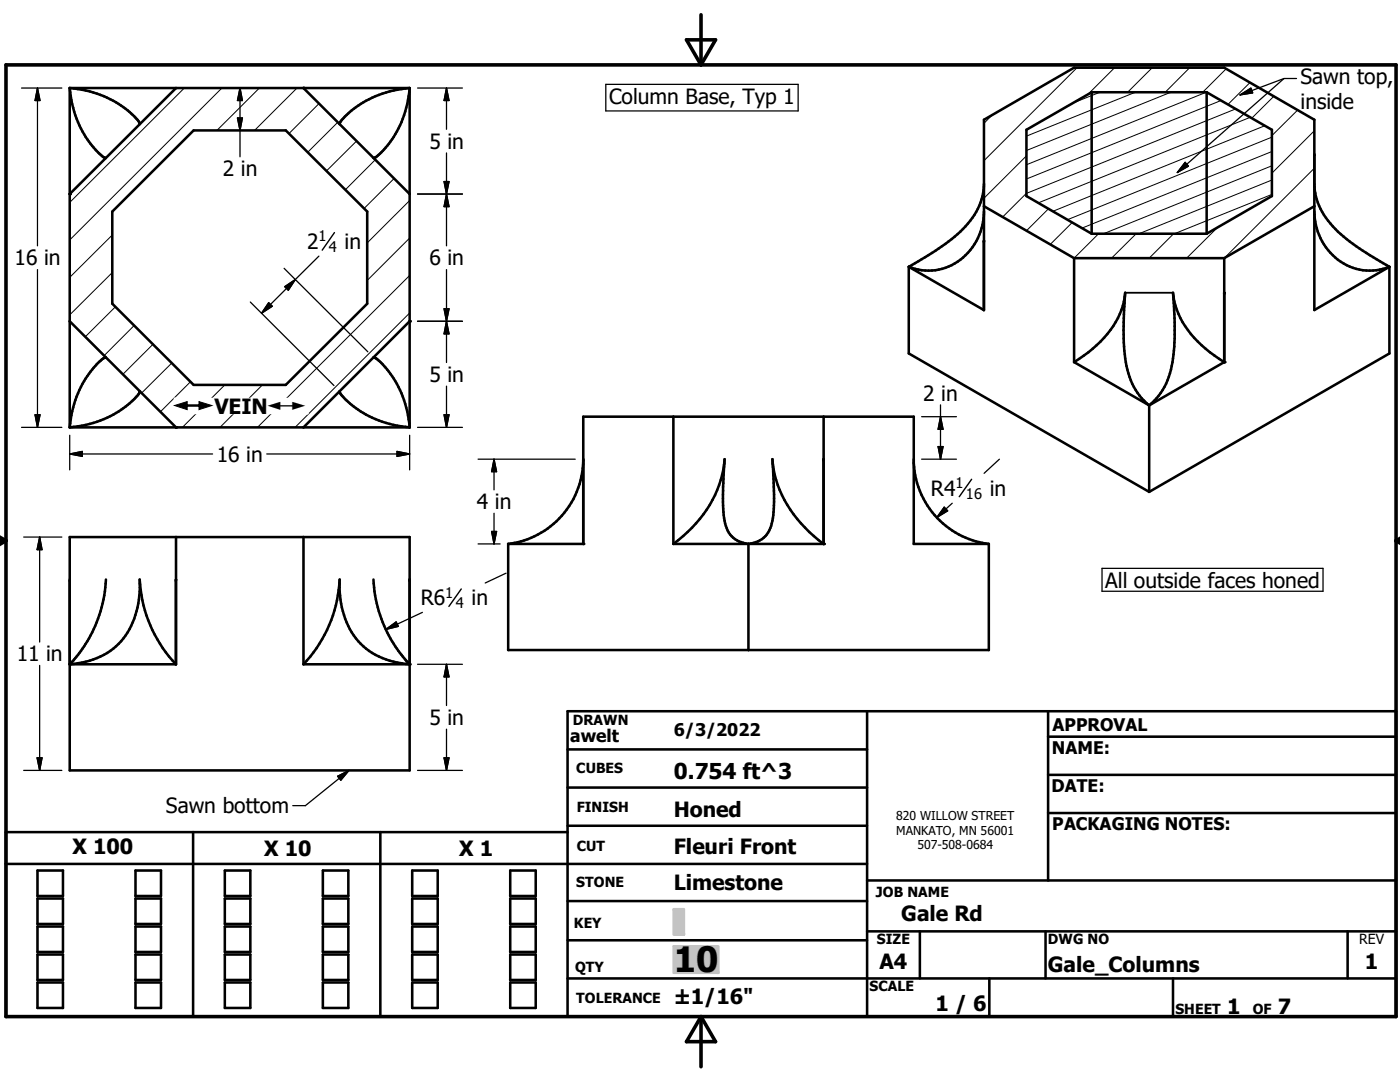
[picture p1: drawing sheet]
<svg xmlns="http://www.w3.org/2000/svg" width="279mm" height="216mm" viewBox="0 0 279 216" stroke-linecap="round" stroke-linejoin="round" font-family="sans-serif">
<g fill="none" stroke="#000" stroke-width=".51">
<path d="M13.9 17.6v67.7M13.9 17.6a19.1 19.1 0 0 1 13.9 6.9l.1 .3M13.9 17.6a19.2 19.2 0 0 0 7 13.9h.2M13.9 17.6h67.9M35.1 17.6l-21.2 21.1M60.6 17.6l21.2 21.1M81.8 17.6v67.7M81.8 17.6a19 19 0 0 0-14 7v.2M81.8 17.6a18.8 18.8 0 0 1-7.1 13.9h-.2M217.9 18.4l-13.1 7.5v13.2l13.1 7.5M217.9 18.4h22.9M217.9 18.4v28.2"/>
<path d="M240.8 18.4l13 7.5v13.2l-13 7.5M240.8 18.4v28.2M196.4 36.7a13.2 13.2 0 0 1-4.8 9.5 55.2 55.2 0 0 1-10.2 7M262.3 36.7a13.3 13.3 0 0 0 4.7 9.5l2.4 2 1.9 1.4 6 3.6M22.4 42.2l16.2-16.2h18.4l16.3 16.2v18.4l-16.3 16.2h-18.4l-16.2-16.2zM181.4 53.2v17.3l47.9 27.6M181.4 53.2l14.9 8.7M196.4 48.1l-.1 13.8M196.4 42.2a11.6 11.6 0 0 1-11.1 11.8l-2-.2-1.9-.6M196.4 41.2l18 10.3M214.4 51.5h29.9M214.4 51.5v20.8"/>
<path d="M217.9 46.6h22.9M244.3 51.5v20.8M262.3 42.2a11.6 11.6 0 0 0 11 11.8l2.1-.2 1.9-.6M262.3 41.2l-18 10.3M277.3 53.2l-15 8.7v-38l-18-10.4h-29.9l-18 10.4-.1 38M277.3 53.2v17.3l-48 27.6M13.9 64.1l21.2 21.2M21.1 71.3h-.1a13.4 13.4 0 0 0-4.5 5.3 22.1 22.1 0 0 0-2.6 8.7M27.9 78.1l-.1 .3a19.1 19.1 0 0 1-13.9 6.9M67.8 78.1v.1a12.6 12.6 0 0 0 5.3 4.5 22.2 22.2 0 0 0 8.7 2.6M74.5 71.3h.2a16.8 16.8 0 0 1 6.2 9.3l.5 2.3 .4 2.4M81.8 64.1l-21.2 21.2"/>
<path d="M214.4 72.3a21.6 21.6 0 0 0 9.4-10.5l.5-1.7 .3-1.7a63.1 63.1 0 0 0 .2 14.6 13.1 13.1 0 0 0 4.5 7.9M214.4 72.3l14.9 8.6M244.3 72.3a21.3 21.3 0 0 1-9.4-10.5l-.5-1.7-.3-1.7 .3 5.9v4.1a18 18 0 0 1-3.2 10.6l-1.9 1.9M244.3 72.3l-15 8.6M13.9 85.3h67.9M116.4 91.9a17 17 0 0 1-15 16.6M134.4 83.1v25.4M164.4 83.1v25.4h-30M164.4 91.9l-.1-.3v16.9a24 24 0 0 1-10.1-15.8l-.1-1.1 .3 4a32.7 32.7 0 0 1-.5 9.4 5 5 0 0 1-4.5 3.5M182.4 92.4a17.1 17.1 0 0 0 14.9 16.1M229.3 80.9v17.2M13.9 107.2h67.9v46.5h-67.9z"/>
<path d="M21.1 115.6a26.3 26.3 0 0 1-7.1 16.9l-.1 .1M35.1 107.2v25.4M35.1 115.6v.3M60.6 107.2v25.4M74.5 115.6a26.1 26.1 0 0 0 7.2 16.9l.1 .1M101.4 108.5h15v-25.4h66v25.4h14.9M101.4 108.5v21.2h95.9v-21.2M134.4 108.5a23.9 23.9 0 0 0 10.1-15.8l.1-1.1-.3 6.3a16.4 16.4 0 0 0 1.1 8.4 5.2 5.2 0 0 0 4 2.2M149.4 108.5v21.2M13.9 132.6h21.2M13.9 132.6a14 14 0 0 0 11.9-7.1 18.5 18.5 0 0 0 2.1-9.9 26.6 26.6 0 0 0 7.2 17M60.6 132.6h21.2"/>
<path d="M60.6 132.6a26.6 26.6 0 0 0 7.2-17 17.1 17.1 0 0 0 4.2 12.9 15.1 15.1 0 0 0 9.8 4.1M113.3 149.5h59.7M113.3 157.2h59.7M173 141.9v61M209.2 147h69.4M209.2 154.6h69.4M209.2 141.9v33.8M1.2 172.4h171.8M7.5 173.7h5.1v5.1h-5.1zM7.5 179.3h5.1v5.1h-5.1zM27 173.7h5.1v5.1h-5.1zM27 179.3h5.1v5.1h-5.1z"/>
<path d="M38.5 166v36.9M44.9 173.7h5.1v5.1h-5.1zM44.9 179.3h5.1v5.1h-5.1zM64.4 173.7h5.1v5.1h-5.1zM64.4 179.3h5.1v5.1h-5.1zM75.9 166v36.9M82.3 173.7h5.1v5.1h-5.1zM82.3 179.3h5.1v5.1h-5.1zM101.8 173.7h5.1v5.1h-5.1zM101.8 179.3h5.1v5.1h-5.1zM113.3 166h-112.1v36.9h277.4v-61h-165.3v61M113.3 179.8h59.7"/>
<path d="M113.3 164.8h59.7M173 175.7h105.6M209.2 162.2h69.4M7.5 184.9h5.1v5.1h-5.1zM7.5 190.5h5.1v5h-5.1zM7.5 196h5.1v5.1h-5.1zM27 190.5h5.1v5h-5.1zM27 196h5.1v5.1h-5.1zM27 184.9h5.1v5.1h-5.1zM44.9 190.5h5.1v5h-5.1zM44.9 196h5.1v5.1h-5.1zM44.9 184.9h5.1v5.1h-5.1z"/>
<path d="M64.4 190.5h5.1v5h-5.1zM64.4 196h5.1v5.1h-5.1zM64.4 184.9h5.1v5.1h-5.1zM82.3 190.5h5.1v5h-5.1zM82.3 196h5.1v5.1h-5.1zM82.3 184.9h5.1v5.1h-5.1zM101.8 190.5h5.1v5h-5.1zM101.8 196h5.1v5.1h-5.1zM101.8 184.9h5.1v5.1h-5.1zM113.3 187.6h59.7M113.3 195.2h165.3M173 185.8h105.6"/>
<path d="M183.6 185.8v9.4M197.4 195.2v7.7M208.7 185.8v9.4M234.1 195.2v7.7M268.9 185.8v9.4"/>
</g>
<g fill="#000">
<circle cx="60.6" cy="17.6" r=".25"/>
<circle cx="13.9" cy="38.7" r=".25"/>
<circle cx="244.3" cy="58.4" r=".18"/>
<circle cx="81.8" cy="64.1" r=".25"/>
<circle cx="244.3" cy="72.3" r=".25"/>
<circle cx="35.1" cy="85.3" r=".25"/>
<circle cx="116.4" cy="108.5" r=".25"/>
<circle cx="164.4" cy="108.5" r=".25"/>
<circle cx="13.9" cy="132.6" r=".25"/>
<circle cx="81.8" cy="132.6" r=".25"/>
</g>
<path d="M224.6 58.4h9.5" fill="none" stroke="#000" stroke-width=".36"/>
<g fill="none" stroke="#000" stroke-width=".2">
<path d="M36.8 17.6l-22.9 22.8M44.3 17.6l-30.4 30.3M51.8 17.6l-8.5 8.4M59.3 17.6l-8.5 8.4M214.9 13.5l-18.5 18.6M219.5 18.4l-5.5 2.2M222.4 13.5l-5.3 5.3M226.6 18.4l-21.8 8.8M230 13.5l-5 4.9M233.7 18.4l-28.9 11.6M237.4 13.5l-4.9 4.9M240.7 18.4l-35.9 14.5"/>
<path d="M244.7 13.7l-4.7 4.7M249.5 16.5l-4.4 4.3M254.2 19.2l-4.4 4.4M63.7 20.7l-6 6M67.4 24.4l-6 6M71.1 28.2l-6 5.9M74.9 31.9l-6 6M78.7 35.6l-6.1 6M198.1 22.9l-1.7 1.7M204.8 31.1l-8.4 8.5M243.7 20.1l-38.9 15.6M246.6 21.7l-41.8 16.9-4.7 4.7"/>
<path d="M249.5 23.4l-42.3 17.1M252.4 25.1l-42.3 17.1M253.8 30.2l-37.9 15.3M253.8 27.4l-40.8 16.4M253.8 38.8l-19.4 7.8M253.8 35.9l-26.5 10.7M253.8 33.1l-33.6 13.5M259 22l-5.2 5.1M262.3 33.6l-18 17.9M262.3 26.1l-8.5 8.5M22.4 54.4l-8.5 8.4M22.4 46.9l-8.5 8.4"/>
<path d="M81.8 55l-30.4 30.3M81.8 47.5l-8.5 8.5M81.8 40l-8.5 8.5M209.2 41.7l-4.4 4.4M214 44.4l-4.4 4.4M219.2 46.6l-4.8 4.9M226.7 46.6l-4.9 4.9M234.2 46.6l-4.9 4.9M243 45.4l-6.2 6.1M262.3 41.1l-.2 .2M23 61.2l-6 6M26.8 65l-6 6"/>
<path d="M30.5 68.7l-6 6M34.3 72.5l-6 5.9M38 76.2l-6 6M44.9 76.8l-8.5 8.5M52.4 76.8l-8.5 8.5M81.8 62.5l-22.9 22.8"/>
</g>
<path d="M1.2 12.9h277.4v190h-277.4zM137 7.9h5.8l-2.9 5zM139.9 2.9v10M-.1 107.9h1.3M-.1 107.2l1.3 .7M1.2 107.9l-1.2 .7M278.6 107.9h.8M278.6 107.9l.8 .5M279.4 107.4l-.8 .5M139.9 202.9v10M139.9 202.9l2.9 5h-5.8z" fill="none" stroke="#000" stroke-width=".71"/>
<g fill="#c0c0c0" stroke="#c0c0c0" stroke-width=".51">
<path d="M134.5 188.8h8.9v5.3z"/>
<path d="M134.5 188.8l8.9 5.3h-8.9z"/>
<path d="M134.5 181.4h2v5.1z"/>
<path d="M134.5 181.4l2 5.1h-2z"/>
</g>
<path d="M66.7 46.4l-2.4 3.5M193.9 95.6l-2.5 3.5M92.1 117.5l-2.5 3.5" fill="none" stroke="#000" stroke-width=".28"/>
<g fill="none" stroke="#000" stroke-width=".25">
<path d="M4.3 17.6h8M7.5 17.6v31.5M7.5 17.6l.5 2.5h-1zM47.9 17.6l.5 2.5h-1zM47.9 17.6v13.7M83.3 17.6h9M89.1 17.6l.5 2.5h-1zM89.1 17.6v8.2M120.9 16.8h38.4v5.3h-38.4zM247.5 18.9l2.1-1.3 .4 .9zM256.3 15.7l-8.8 3.2M256.3 15.7l-21.3 18.7"/>
<path d="M256.3 15.7h2.4M47.4 23.5h1l-.5 2.5zM83.3 38.7h9M88.6 36.2h1l-.5 2.5zM89.1 30.5v18.6M89.1 38.7l.5 2.5h-1zM236.5 32.4l.7 .8-2.2 1.2zM7.5 53.8v31.5M56.7 53.5l16.7 16.7M56.8 57.2l2.1-1.4-1.4 2.1zM58.9 55.8l-6.7 6.7M63.6 51.1l-4.7 4.7"/>
<path d="M89.1 53.8v18.5M50 60.3l16.6 16.6M53.6 60.4l.7 .7-2.1 1.4zM83.3 64.1h9M88.6 61.6h1l-.5 2.5zM89.1 77.1v8.2M89.1 64.1l.5 2.5h-1zM4.3 85.3h8M7 82.8h1l-.5 2.5zM13.9 90.6h28.5M13.9 90.6l2.5-.5v1zM13.9 86.9v6.9"/>
<path d="M53.2 90.6h28.6M79.2 90.1l2.6 .5-2.6 .5zM81.8 86.9v6.9M83.3 85.3h9M88.6 82.8h1l-.5 2.5zM95.4 91.6h19.4M98.6 91.6v6.1M98.6 91.6l.5 2.5h-1zM183.9 91.6h7M183.9 83.1h7M187.2 89.1h1l-.5 2.5zM187.7 80.8v10.8"/>
<path d="M187.7 83.1l.5 2.6h-1zM199.5 91.6l-3.1 2.8M4.7 107.2h7.6M7.9 107.2v20.9M7.9 107.2l.5 2.5h-1zM95.4 108.5h4.4M98.1 106h1l-.5 2.5zM98.6 102.4v6.1M101 114.4l-4.2 1.9M188.4 101.2l.7 .7-2.1 1.4zM190 100.4l-3 2.9M219.9 113.4h44.1v4.6h-44.1z"/>
<path d="M7.9 132.8v20.9M77 125.6l2.1-1.5 .4 .9zM83.3 132.6h9M84.3 122.2l-7.3 3.4M89.1 132.6v8.2M89.1 132.6l.5 2.5h-1zM4.7 153.7h7.6M7.4 151.2h1l-.5 2.5zM67.4 154.9l2.2-1.2-1.6 2zM69.6 153.7l-8.7 7.1h-2.5M83.3 153.7h9M88.6 151.2h1l-.5 2.5z"/>
<path d="M89.1 145.5v8.2"/>
</g>
<g fill="#000" stroke="#000" stroke-width=".25">
<path d="M247.5 18.9l2.1-1.3 .4 .9zM7.5 17.6l.5 2.5h-1zM47.4 23.5h1l-.5 2.5zM47.9 17.6l.5 2.5h-1zM88.6 36.2h1l-.5 2.5zM89.1 17.6l.5 2.5h-1zM236.5 32.4l.7 .8-2.2 1.2zM56.8 57.2l2.1-1.4-1.4 2.1zM89.1 38.7l.5 2.5h-1zM53.6 60.4l.7 .7-2.1 1.4zM88.6 61.6h1l-.5 2.5zM89.1 64.1l.5 2.5h-1z"/>
<path d="M7 82.8h1l-.5 2.5zM13.9 90.6l2.5-.5v1zM79.2 90.1l2.6 .5-2.6 .5zM88.6 82.8h1l-.5 2.5zM98.6 91.6l.5 2.5h-1zM187.2 89.1h1l-.5 2.5zM187.7 83.1l.5 2.6h-1zM7.9 107.2l.5 2.5h-1zM98.1 106h1l-.5 2.5zM188.4 101.2l.7 .7-2.1 1.4zM77 125.6l2.1-1.5 .4 .9zM89.1 132.6l.5 2.5h-1z"/>
<path d="M7.4 151.2h1l-.5 2.5zM67.4 154.9l2.2-1.2-1.6 2zM88.6 151.2h1l-.5 2.5z"/>
</g>
<g fill="#fff" stroke="#fff" stroke-width=".25">
<path d="M34.8 79.5h26.7v3z"/>
<path d="M34.8 79.5l26.7 3h-26.7z"/>
</g>
<text font-size="7" x="134.5" y="194">10</text>
<text font-size="4.4" x="134.5" y="155.5">0.754 ft^3</text>
<g font-size="4.2">
<text x="259.5" y="16.8">Sawn top,</text>
<text x="121.6" y="20.7">Column Base, Typ 1</text>
<text x="259.5" y="21.8">inside</text>
<text x="85.7" y="29.7">5 in</text>
<text x="44.4" y="35.2">2 in</text>
<text x="2.9" y="53">16 in</text>
<text x="61.3" y="49.7">2</text>
<text x="68.8" y="49.7">in</text>
<text x="85.7" y="53">6 in</text>
<text x="85.7" y="76.2">5 in</text>
<text x="42.8" y="82.5">VEIN</text>
<text x="184.2" y="80">2 in</text>
<text x="43.3" y="92.1">16 in</text>
<text x="95.2" y="101.6">4 in</text>
<text x="185.8" y="98.9">R4</text>
<text x="197.5" y="98.9">in</text>
<text x="220.6" y="117.3">All outside faces honed</text>
<text x="84" y="120.8">R6</text>
<text x="94.1" y="120.8">in</text>
<text x="3.3" y="132">11 in</text>
<text x="85.7" y="144.7">5 in</text>
<text x="33.1" y="162.3">Sawn bottom</text>
<text x="134.4" y="163.1">Honed</text>
<text x="14.5" y="170.5">X 100</text>
<text x="52.7" y="170.9">X 10</text>
<text x="91.7" y="170.9">X 1</text>
<text x="134.4" y="170.3">Fleuri Front</text>
<text x="134.4" y="177.7">Limestone</text>
<text x="179.9" y="183.7">Gale Rd</text>
<text x="175.5" y="193.3">A4</text>
<text x="209.1" y="194">Gale_Columns</text>
<text x="272.4" y="193.3">1</text>
<text x="134.4" y="200.3">±1/16&quot;</text>
<text x="186.7" y="201.7">1 / 6</text>
<text x="244.9" y="202.3">1</text>
<text x="255" y="202.3">7</text>
</g>
<g font-size="3.5">
<text x="113.8" y="148">awelt</text>
<text x="134.5" y="146.9">6/3/2022</text>
<text x="210.1" y="145.8">APPROVAL</text>
<text x="209.9" y="150.4">NAME:</text>
<text x="209.8" y="158.1">DATE:</text>
<text x="210" y="165.6">PACKAGING NOTES:</text>
</g>
<g font-size="3.3">
<text x="34.8" y="82.6">#</text>
<text x="53.5" y="82.5">#</text>
</g>
<g font-size="2.9">
<text x="63.6" y="48.2">1</text>
<text x="65.7" y="50.3">4</text>
<text x="190.7" y="97.4">1</text>
<text x="192.8" y="99.6">16</text>
<text x="88.9" y="119.3">1</text>
<text x="91" y="121.4">4</text>
</g>
<g font-size="2.8">
<text x="114.3" y="144.6">DRAWN</text>
<text x="115" y="154.3">CUBES</text>
<text x="115.1" y="162">FINISH</text>
<text x="115.1" y="169.8">CUT</text>
<text x="115" y="177.1">STONE</text>
<text x="174.8" y="178.9">JOB NAME</text>
<text x="114.6" y="185.3">KEY</text>
<text x="175" y="188.4">SIZE</text>
<text x="209.1" y="188.4">DWG NO</text>
<text x="271.3" y="188.4">REV</text>
<text x="114.8" y="193.9">QTY</text>
<text x="173.5" y="197.8">SCALE</text>
<text x="115" y="200.2">TOLERANCE</text>
<text x="234.6" y="202.3">SHEET</text>
<text x="250" y="202.3">OF</text>
</g>
<g font-size="2.4">
<text x="178.9" y="163.6">820 WILLOW STREET</text>
<text x="178.9" y="166.5">MANKATO, MN 56001</text>
<text x="183.1" y="169.5">507-508-0684</text>
</g>
</svg>
